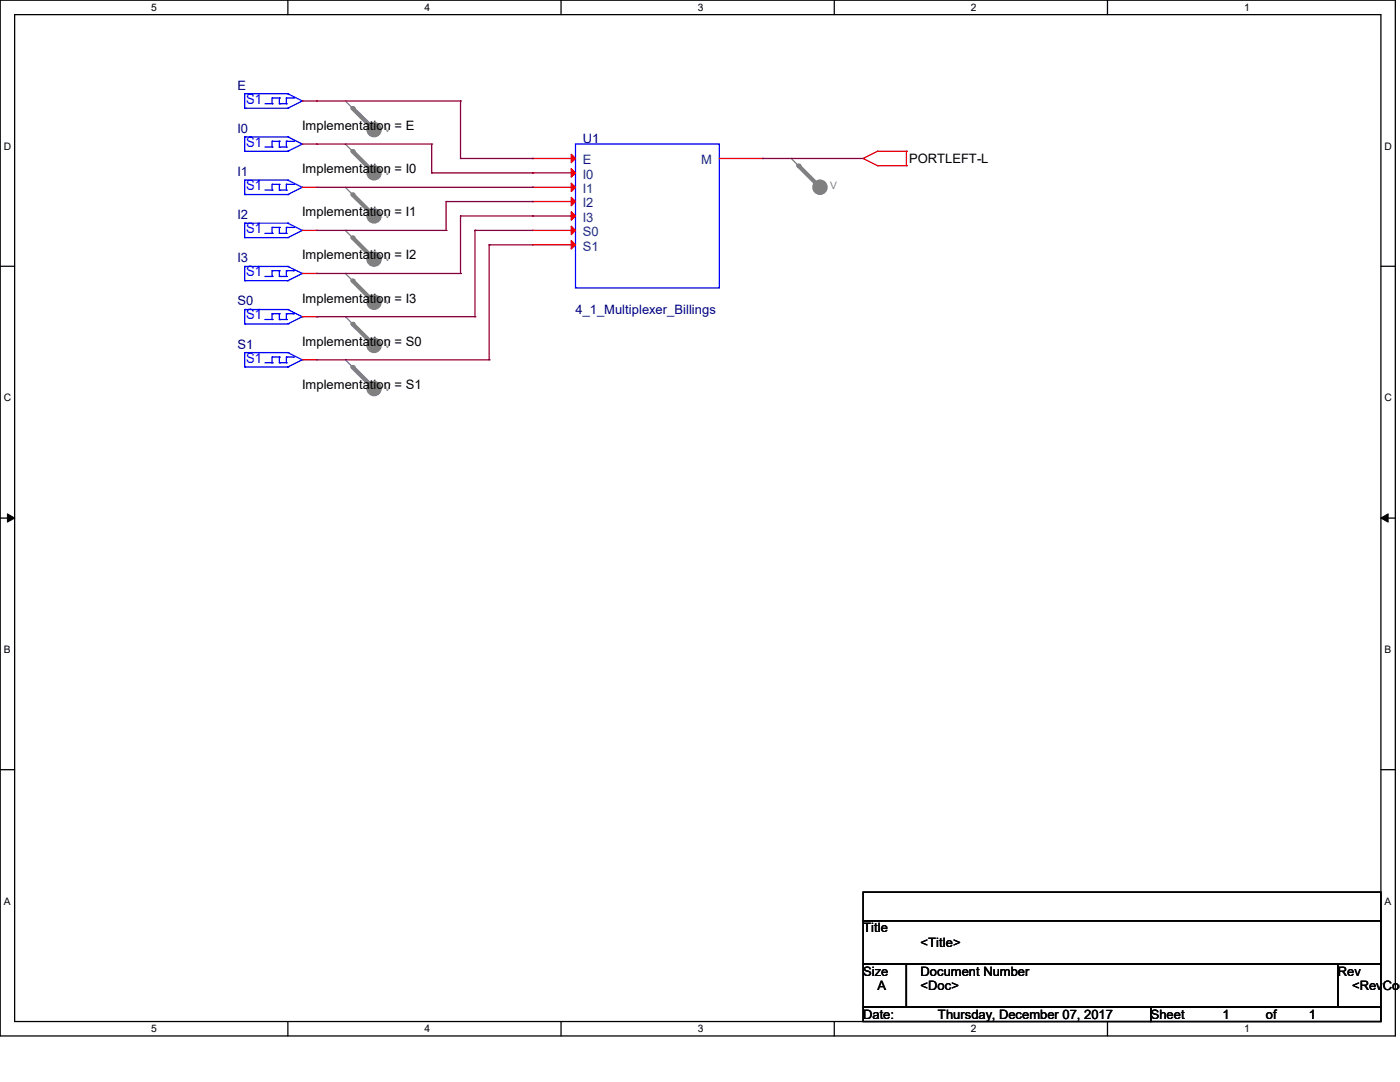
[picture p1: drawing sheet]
<svg xmlns="http://www.w3.org/2000/svg" width="279mm" height="216mm" viewBox="0 0 279 216" stroke-linecap="round" stroke-linejoin="round" font-family="sans-serif">
<path d="M0 0h278.5v206.7h-278.5zM2.9 2.9h272.7v200.9h-272.7z" fill="none" stroke="#000" stroke-width=".25"/>
<g fill="#fff">
<path d="M30.2 .3h1.1v2.3h-1.1z"/>
<path d="M30.2 204.1h1.1v2.3h-1.1z"/>
</g>
<path d="M57.4 0v2.9M57.4 203.8v2.9" fill="none" stroke="#000" stroke-width=".25"/>
<g fill="#fff">
<path d="M84.7 .3h1.1v2.3h-1.1z"/>
<path d="M84.7 204.1h1.1v2.3h-1.1z"/>
</g>
<path d="M112 0v2.9M112 203.8v2.9" fill="none" stroke="#000" stroke-width=".25"/>
<g fill="#fff">
<path d="M139.2 .3h1.1v2.3h-1.1z"/>
<path d="M139.2 204.1h1.1v2.3h-1.1z"/>
</g>
<path d="M166.5 0v2.9M166.5 203.8v2.9" fill="none" stroke="#000" stroke-width=".25"/>
<g fill="#fff">
<path d="M193.8 .3h1.1v2.3h-1.1z"/>
<path d="M193.8 204.1h1.1v2.3h-1.1z"/>
</g>
<path d="M221 0v2.9M221 203.8v2.9" fill="none" stroke="#000" stroke-width=".25"/>
<g fill="#fff">
<path d="M248.3 .3h1.1v2.3h-1.1z"/>
<path d="M248.3 204.1h1.1v2.3h-1.1z"/>
<path d="M.8 28h1.4v2.3h-1.4z"/>
<path d="M276.3 28h1.4v2.3h-1.4z"/>
<path d="M.8 78.2h1.4v2.3h-1.4z"/>
<path d="M276.3 78.2h1.4v2.3h-1.4z"/>
</g>
<path d="M0 53.1h2.9M275.6 53.1h2.9" fill="none" stroke="#000" stroke-width=".25"/>
<g fill="#fff">
<path d="M.8 128.5h1.3v2.2h-1.3z"/>
<path d="M276.3 128.5h1.3v2.2h-1.3z"/>
</g>
<path d="M0 103.4h2.9M275.6 103.4h2.9" fill="none" stroke="#000" stroke-width=".25"/>
<path d="M1.5 102.5l1.4 .9-1.4 .8zM275.6 103.4l1.4-.9v1.7z" fill="#000" stroke="#000" stroke-width=".2"/>
<g fill="#fff">
<path d="M.8 178.7h1.3v2.2h-1.3z"/>
<path d="M276.3 178.7h1.3v2.2h-1.3z"/>
</g>
<path d="M0 153.6h2.9M275.6 153.6h2.9M172.3 178h103.3v5.7h-103.3zM172.3 183.7h103.3v8.7h-103.3zM172.3 192.4h8.6v8.6h-8.6zM180.9 192.4h86.1v8.6h-86.1zM267 192.4h8.6v8.6h-8.6zM172.3 201h57.4v2.8h-57.4zM229.7 201h45.9v2.8h-45.9z" fill="none" stroke="#000" stroke-width=".25"/>
<path d="M172.3 31.6h.1M172.3 31.6l2.8 1.5M175.1 30.2h.1M175.1 33.1h.1M175.1 30.2l-2.8 1.4M175.1 30.2h5.8M175.1 33.1h5.8M180.9 30.2h.1M180.9 33.1h.1M180.9 30.2v2.9" fill="none" stroke="#f00" stroke-width=".25"/>
<circle cx="163.6" cy="37.4" r="1.42" fill="#808080" stroke="#808080" stroke-width=".25"/>
<path d="M157.9 31.6h.1M157.9 31.6l5.8 5.8" fill="none" stroke="#808080" stroke-width=".25"/>
<path d="M159.3 33.1l4.4 4.3" fill="none" stroke="#808080" stroke-width=".85"/>
<circle cx="159.3" cy="33.1" r=".42" fill="#808080"/>
<circle cx="74.7" cy="25.9" r="1.42" fill="#808080" stroke="#808080" stroke-width=".25"/>
<path d="M68.9 20.2h.1M68.9 20.2l5.8 5.7" fill="none" stroke="#808080" stroke-width=".25"/>
<path d="M70.4 21.6l4.3 4.3" fill="none" stroke="#808080" stroke-width=".85"/>
<circle cx="70.4" cy="21.6" r=".42" fill="#808080"/>
<circle cx="74.7" cy="68.9" r="1.42" fill="#808080" stroke="#808080" stroke-width=".25"/>
<path d="M68.9 63.2h.1M68.9 63.2l5.8 5.7" fill="none" stroke="#808080" stroke-width=".25"/>
<path d="M70.4 64.6l4.3 4.3" fill="none" stroke="#808080" stroke-width=".85"/>
<circle cx="70.4" cy="64.6" r=".42" fill="#808080"/>
<circle cx="74.7" cy="77.5" r="1.42" fill="#808080" stroke="#808080" stroke-width=".25"/>
<path d="M68.9 71.8h.1M68.9 71.8l5.8 5.8" fill="none" stroke="#808080" stroke-width=".25"/>
<path d="M70.4 73.2l4.3 4.4" fill="none" stroke="#808080" stroke-width=".85"/>
<circle cx="70.4" cy="73.2" r=".42" fill="#808080"/>
<circle cx="74.7" cy="34.5" r="1.42" fill="#808080" stroke="#808080" stroke-width=".25"/>
<path d="M68.9 28.7h.1M68.9 28.7l5.8 5.8" fill="none" stroke="#808080" stroke-width=".25"/>
<path d="M70.4 30.2l4.3 4.3" fill="none" stroke="#808080" stroke-width=".85"/>
<circle cx="70.4" cy="30.2" r=".42" fill="#808080"/>
<circle cx="74.7" cy="43.1" r="1.42" fill="#808080" stroke="#808080" stroke-width=".25"/>
<path d="M68.9 37.4h.1M68.9 37.4l5.8 5.7" fill="none" stroke="#808080" stroke-width=".25"/>
<path d="M70.4 38.8l4.3 4.3" fill="none" stroke="#808080" stroke-width=".85"/>
<circle cx="70.4" cy="38.8" r=".42" fill="#808080"/>
<circle cx="74.7" cy="51.7" r="1.42" fill="#808080" stroke="#808080" stroke-width=".25"/>
<path d="M68.9 46h.1M68.9 46l5.8 5.7" fill="none" stroke="#808080" stroke-width=".25"/>
<path d="M70.4 47.4l4.3 4.3" fill="none" stroke="#808080" stroke-width=".85"/>
<circle cx="70.4" cy="47.4" r=".42" fill="#808080"/>
<circle cx="74.7" cy="60.3" r="1.42" fill="#808080" stroke="#808080" stroke-width=".25"/>
<path d="M68.9 54.6h.1M68.9 54.6l5.8 5.7" fill="none" stroke="#808080" stroke-width=".25"/>
<path d="M70.4 56l4.3 4.3" fill="none" stroke="#808080" stroke-width=".85"/>
<circle cx="70.4" cy="56" r=".42" fill="#808080"/>
<g fill="none" stroke="#00f" stroke-width=".25">
<path d="M48.9 18.7h.1M48.9 18.7v2.9M48.9 18.7h8.5M54.3 19.6h.1M54.3 19.6v1.1M54.3 19.6h1.5M55.8 19.6h.1M55.8 19.6v1.1M57.1 19.6h.1M57.1 19.6v1.1M57.1 19.6h1.5M57.4 18.7h.1"/>
<path d="M57.4 18.7l2.9 1.5M58.6 19.6h.1M48.9 21.6h.1M48.9 30.2h.1M48.9 27.3h.1M48.9 38.8h.1M48.9 35.9h.1M48.9 27.3v2.9M48.9 35.9v2.9M48.9 21.6h8.5M48.9 30.2h8.5M48.9 27.3h8.5"/>
<path d="M48.9 38.8h8.5M48.9 35.9h8.5M52.9 20.7h1.4M52.9 29.3h1.4M52.9 37.9h1.4M54.3 20.7h.1M54.3 29.3h.1M54.3 28.2h.1M54.3 37.9h.1M54.3 36.8h.1M54.3 28.2v1.1M54.3 36.8v1.1"/>
<path d="M54.3 28.2h1.5M54.3 36.8h1.5M55.8 20.7h.1M55.8 28.2h.1M55.8 29.3h.1M55.8 36.8h.1M55.8 37.9h.1M55.8 28.2v1.1M55.8 36.8v1.1M55.8 20.7h1.3M55.8 29.3h1.3M55.8 37.9h1.3"/>
<path d="M57.1 20.7h.1M57.1 29.3h.1M57.1 28.2h.1M57.1 37.9h.1M57.1 36.8h.1M57.1 28.2v1.1M57.1 36.8v1.1M57.1 28.2h1.5M57.1 36.8h1.5M57.4 21.6h.1M57.4 27.3h.1M57.4 30.2h.1"/>
<path d="M57.4 35.9h.1M57.4 38.8h.1M57.4 27.3l2.9 1.4M57.4 35.9l2.9 1.5M58.6 28.2h.1M58.6 36.8h.1M60.3 20.2h.1M60.3 28.7h.1M60.3 37.4h.1M60.3 20.2l-2.9 1.4M60.3 28.7l-2.9 1.5M60.3 37.4l-2.9 1.4"/>
<path d="M114.9 28.7h28.7v28.7h-28.7zM48.9 47.4h.1M48.9 44.5h.1M48.9 56h.1M48.9 53.2h.1M48.9 47.4h8.5M48.9 44.5v2.9M48.9 53.2v2.8M48.9 44.5h8.5M48.9 56h8.5M48.9 53.2h8.5M52.9 46.6h1.4"/>
<path d="M52.9 55.2h1.4M54.3 46.6h.1M54.3 45.4h.1M54.3 55.2h.1M54.3 54h.1M54.3 45.4v1.2M54.3 54v1.2M54.3 45.4h1.5M54.3 54h1.5M55.8 45.4h.1M55.8 46.6h.1M55.8 54h.1"/>
<path d="M55.8 55.2h.1M55.8 46.6h1.3M55.8 45.4v1.2M55.8 54v1.2M55.8 55.2h1.3M57.1 46.6h.1M57.1 45.4h.1M57.1 55.2h.1M57.1 54h.1M57.1 45.4h1.5M57.1 45.4v1.2M57.1 54v1.2"/>
<path d="M57.1 54h1.5M57.4 44.5h.1M57.4 47.4h.1M57.4 53.2h.1M57.4 56h.1M57.4 44.5l2.9 1.5M57.4 53.2l2.9 1.4M58.6 45.4h.1M58.6 54h.1M60.3 46h.1M60.3 54.6h.1M60.3 46l-2.9 1.4"/>
<path d="M60.3 54.6l-2.9 1.4M48.9 73.2h.1M48.9 70.4h.1M48.9 64.6h.1M48.9 61.8h.1M48.9 61.8v2.8M48.9 70.4v2.8M48.9 73.2h8.5M48.9 70.4h8.5M48.9 64.6h8.5M48.9 61.8h8.5M52.9 72.4h1.4"/>
<path d="M52.9 63.8h1.4M54.3 72.4h.1M54.3 71.2h.1M54.3 63.8h.1M54.3 62.6h.1M54.3 62.6v1.2M54.3 71.2v1.2M54.3 71.2h1.5M54.3 62.6h1.5M55.8 71.2h.1M55.8 72.4h.1M55.8 62.6h.1"/>
<path d="M55.8 63.8h.1M55.8 62.6v1.2M55.8 71.2v1.2M55.8 72.4h1.3M55.8 63.8h1.3M57.1 72.4h.1M57.1 71.2h.1M57.1 63.8h.1M57.1 62.6h.1M57.1 62.6v1.2M57.1 71.2v1.2M57.1 71.2h1.5"/>
<path d="M57.1 62.6h1.5M57.4 70.4h.1M57.4 73.2h.1M57.4 61.8h.1M57.4 64.6h.1M57.4 70.4l2.9 1.4M57.4 61.8l2.9 1.4M58.6 71.2h.1M58.6 62.6h.1M60.3 71.8h.1M60.3 63.2h.1M60.3 71.8l-2.9 1.4"/>
<path d="M60.3 63.2l-2.9 1.4"/>
</g>
<g fill="none" stroke="#f00" stroke-width=".25">
<path d="M60.3 20.2h2.9M60.3 37.4h2.9M60.3 28.7h2.9M63.2 20.2h.1M63.2 28.7h.1M63.2 37.4h.1M106.3 31.6h.1M106.3 34.5h.1M106.3 37.4h.1M106.3 31.6h8.6M106.3 34.5h8.6M106.3 37.4h8.6"/>
<path d="M143.6 31.6h8.6M152.2 31.6h.1M60.3 46h2.9M60.3 54.6h2.9M63.2 46h.1M63.2 54.6h.1M106.3 40.2h.1M106.3 43.1h.1M106.3 46h.1M106.3 48.9h.1M106.3 46h8.6M106.3 40.2h8.6"/>
<path d="M106.3 43.1h8.6M106.3 48.9h8.6M60.3 71.8h2.9M60.3 63.2h2.9M63.2 71.8h.1M63.2 63.2h.1"/>
</g>
<g fill="#f00" stroke="#f00" stroke-width=".25">
<path d="M114 30.8l.9 .8-.9 .9z"/>
<path d="M114 33.7l.9 .8-.9 .8z"/>
<path d="M114 36.5l.9 .9-.9 .8z"/>
<path d="M114 39.4l.9 .8-.9 .9z"/>
<path d="M114 42.2l.9 .9-.9 .8z"/>
<path d="M114 45.1l.9 .9-.9 .8z"/>
<path d="M114 48l.9 .9-.9 .8z"/>
</g>
<g fill="none" stroke="#800040" stroke-width=".25">
<path d="M63.2 20.2h28.7M63.2 28.7h22.9M63.2 37.4h43.1M86.1 28.7h.1M86.1 34.5h.1M86.1 28.7v5.8M86.1 34.5h20.2M91.9 20.2h.1M91.9 31.6h.1M91.9 20.2v11.4M91.9 31.6h14.4M106.3 31.6h.1"/>
<path d="M106.3 34.5h.1M106.3 37.4h.1M152.2 31.6h.1M152.2 31.6h20.1M63.2 46h25.8M63.2 54.6h28.7M89 46h.1M89 40.2h.1M89 40.2v5.8M89 40.2h17.3M91.9 54.6h.1M91.9 43.1h.1"/>
<path d="M91.9 43.1v11.5M91.9 43.1h14.4M94.8 46h.1M94.8 46h11.5M94.8 46v17.2M97.6 48.9h.1M97.6 48.9v22.9M97.6 48.9h8.7M106.3 40.2h.1M106.3 43.1h.1M63.2 63.2h31.6M63.2 71.8h34.4"/>
<path d="M94.8 63.2h.1M97.6 71.8h.1"/>
</g>
<g font-size="2.8" fill="#00f">
<text x="49.1" y="20.7">S1</text>
<text x="49.1" y="29.3">S1</text>
<text x="49.1" y="37.9">S1</text>
<text x="49.1" y="46.5">S1</text>
<text x="49.1" y="55.1">S1</text>
<text x="49.1" y="63.7">S1</text>
<text x="49.1" y="72.3">S1</text>
</g>
<g font-size="2.6" fill="#000080">
<text x="47.4" y="17.9">E</text>
<text x="47.4" y="26.5">I0</text>
<text x="116.3" y="28.5">U1</text>
<text x="47.4" y="35.1">I1</text>
<text x="47.4" y="43.7">I2</text>
<text x="47.4" y="52.3">I3</text>
<text x="47.4" y="60.9">S0</text>
<text x="114.8" y="62.7">4_1_Multiplexer_Billings</text>
<text x="47.4" y="69.6">S1</text>
</g>
<g font-size="2.6">
<text x="60.3" y="25.9">Implementation = E</text>
<text x="60.3" y="34.5">Implementation = I0</text>
<text x="181.4" y="32.5">PORTLEFT-L</text>
<text x="60.3" y="43.1">Implementation = I1</text>
<text x="60.3" y="51.7">Implementation = I2</text>
<text x="60.3" y="60.4">Implementation = I3</text>
<text x="60.3" y="69">Implementation = S0</text>
<text x="60.3" y="77.6">Implementation = S1</text>
<text x="172.3" y="186.1">Title</text>
<text x="183.7" y="188.9">&lt;Title&gt;</text>
<text x="172.3" y="194.7">Size</text>
<text x="175.1" y="197.6">A</text>
<text x="183.7" y="194.7">Document Number</text>
<text x="183.7" y="197.6">&lt;Doc&gt;</text>
<text x="267" y="194.7">Rev</text>
<text x="269.8" y="197.6">&lt;RevCod</text>
<text x="172.3" y="203.3">Date:</text>
<text x="187.2" y="203.3">Thursday, December 07, 2017</text>
<text x="229.7" y="203.3">Sheet</text>
<text x="244" y="203.3">1</text>
<text x="252.6" y="203.3">of</text>
<text x="261.2" y="203.3">1</text>
</g>
<g font-size="2.6" fill="#004080">
<text x="116.3" y="32.8">E</text>
<text x="116.3" y="35.7">I0</text>
<text x="140" y="32.8">M</text>
<text x="116.3" y="38.6">I1</text>
<text x="116.3" y="41.4">I2</text>
<text x="116.3" y="44.3">I3</text>
<text x="116.3" y="47.2">S0</text>
<text x="116.3" y="50">S1</text>
</g>
<g font-size="2.1">
<text x="30.2" y="2.2">5</text>
<text x="84.7" y="2.2">4</text>
<text x="139.2" y="2.2">3</text>
<text x="193.8" y="2.2">2</text>
<text x="248.3" y="2.2">1</text>
<text x=".8" y="29.8">D</text>
<text x="276.3" y="29.8">D</text>
<text x=".8" y="80.1">C</text>
<text x="276.3" y="80.1">C</text>
<text x=".8" y="130.3">B</text>
<text x="276.3" y="130.3">B</text>
<text x=".8" y="180.5">A</text>
<text x="276.3" y="180.5">A</text>
<text x="30.2" y="206">5</text>
<text x="84.7" y="206">4</text>
<text x="139.2" y="206">3</text>
<text x="193.8" y="206">2</text>
<text x="248.3" y="206">1</text>
</g>
<g font-size="2.1" fill="#808080">
<text x="76.7" y="26.3">V</text>
<text x="76.7" y="34.9">V</text>
<text x="165.7" y="37.8">V</text>
<text x="76.7" y="43.5">V</text>
<text x="76.7" y="52.1">V</text>
<text x="76.7" y="60.7">V</text>
<text x="76.7" y="69.3">V</text>
<text x="76.7" y="77.9">V</text>
</g>
</svg>
